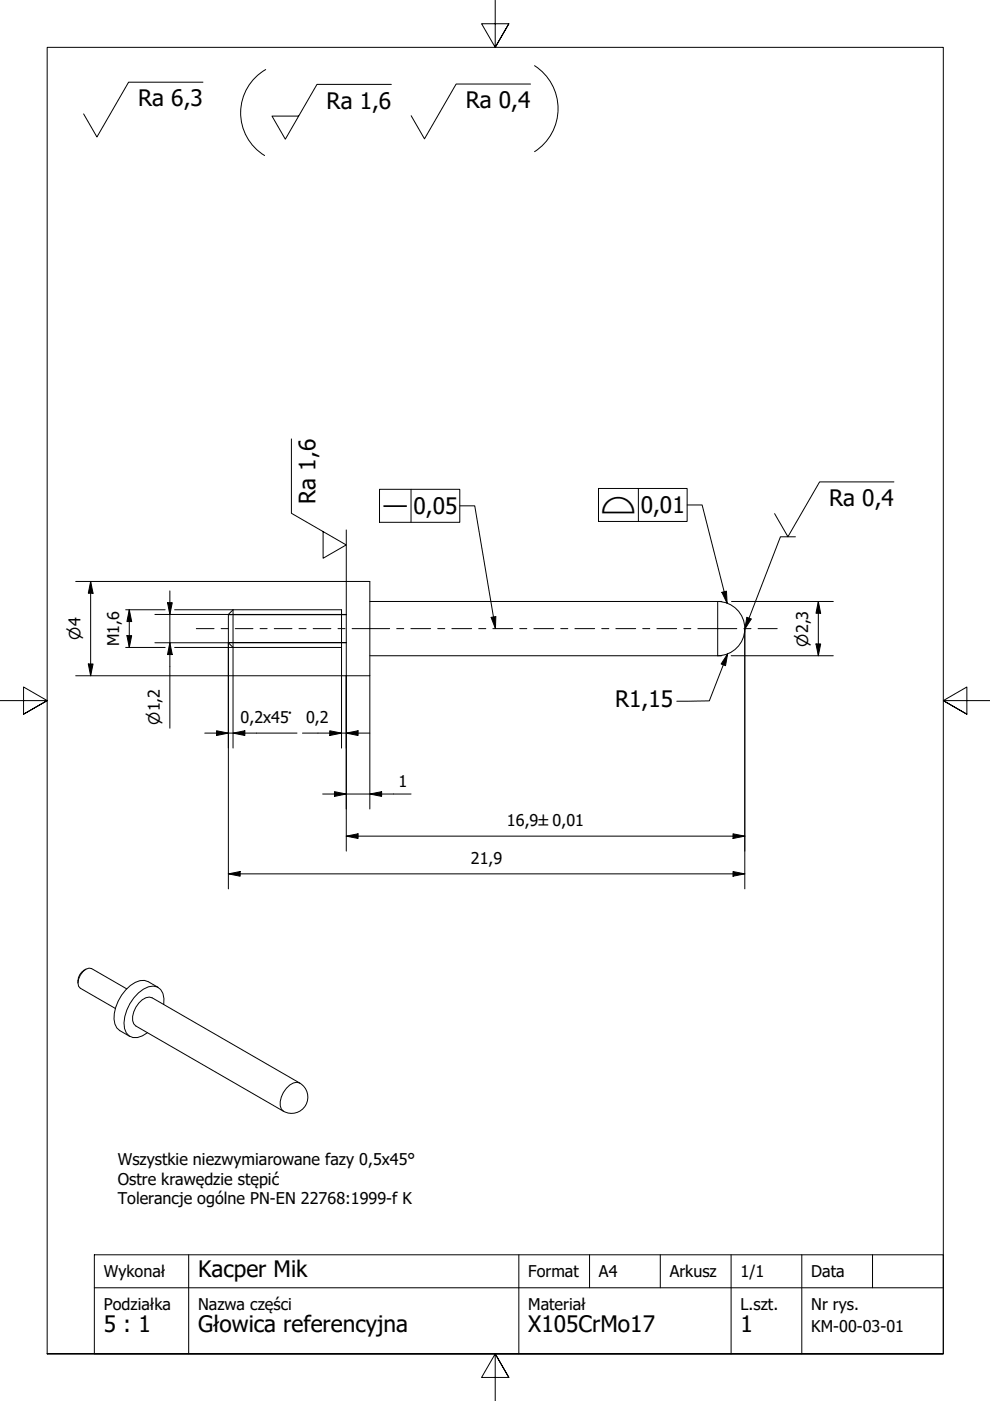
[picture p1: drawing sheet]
<svg xmlns="http://www.w3.org/2000/svg" width="210mm" height="297mm" viewBox="0 0 210 297" stroke-linecap="round" stroke-linejoin="round" font-family="sans-serif">
<!-- layer: Visible (ISO) -->
<path d="M49.4 129.3l-1 1v6l1 1M49.4 129.3v8M49.4 129.3h23v8h-23M72.4 130.3h1M72.4 136.3h1M73.4 123.3h5v20h-5zM78.4 127.5h73.8a5.8 5.8 0 0 1 5.7 5.8 5.8 5.8 0 0 1-5.7 5.7h-73.8M18.2 205.5a2.89 2.89 0 0 0-1.7 2.9M26.9 209.7l-7.5-4.3a2.11 2.11 0 0 0-2.4 1.4 2.12 2.12 0 0 0 0 2.7l7.5 4.3M29.4 212.7a2.5 2.5 0 0 1 2.9-1.1l31.2 18a3.4 3.4 0 0 1 1.3 4.7 3.4 3.4 0 0 1-4.7 1.3l-31.3-18.1a2.46 2.46 0 0 1-.4-3zM33.5 209.3l-2.1-1.2a3.5 3.5 0 0 0-3.8 .8 9.4 9.4 0 0 0-3.4 7.2l.2 1 .4 .8 .6 .6 2.1 1.2M34.7 213a3.3 3.3 0 0 0-1.3-3.7 3.9 3.9 0 0 0-4 1.2 8.9 8.9 0 0 0-3 7.5 2.4 2.4 0 0 0 3.8 1.6l1.1-.6" fill="none" stroke="#000" stroke-width=".21"/>
<!-- layer: Visible Narrow (ISO) -->
<path d="M48.4 136.2h25M48.4 130.3h25M152.2 127.6v11.4M63.5 229.6a2.48 2.48 0 0 0-2.8 1.1 4.5 4.5 0 0 0-1.1 4.4l.5 .5" fill="none" stroke="#000" stroke-width=".21"/>
<!-- layer: Border (ISO) -->
<path d="M105 0v10l-2.9-5h5.8l-2.9 5 2.9-5M0 148.5h10l-5-2.8v5.7l5-2.9-5 2.9M210 148.5h-10l5-2.8v5.7l-5-2.9 5 2.9M10 287v-277h190v277h-190h190M107.9 292l-2.9-5 2.9 5h-5.8l2.9-5v10" fill="none" stroke="#000" stroke-width=".21"/>
<!-- layer: Title (ISO) -->
<path d="M110 266v21M125 266v7M140 266v7M155 266v7M185 266v7" fill="none" stroke="#000" stroke-width=".21"/>
<!-- layer: tabelka -->
<path d="M20 273h180M40 266v21M155 273v14M170 266v21" fill="none" stroke="#000" stroke-width=".21"/>
<!-- layer: ramka -->
<path d="M20 266h180v21h-180z" fill="none" stroke="#000" stroke-width=".21"/>
<!-- layer: Sketch Geometry (ISO) -->
<path d="M56.3 14.7a10.6 10.6 0 0 0-.2 18.3M113.3 13.9a10.8 10.8 0 0 1 0 18.3" fill="none" stroke="#000" stroke-width=".21"/>
<!-- layer: Centerline (ISO) -->
<g fill="none" stroke="#000" stroke-width=".21">
<path d="M41.6 133.3h3.8M46.9 133.3h1.5M49.9 133.3h3.7M55.1 133.3h1.5M58.1 133.3h3.8M63.4 133.3h1.5M66.4 133.3h3.8M71.7 133.3h1.5M74.7 133.3h7.9M84.1 133.3h1.5M87.1 133.3h4.2M92.8 133.3h1.5"/>
<path d="M95.8 133.3h4.2M101.5 133.3h1.5M104.5 133.3h4.2M110.2 133.3h1.5M113.2 133.3h4.2M118.9 133.3h1.5M121.9 133.3h4.2M127.6 133.3h1.5M130.6 133.3h4.2M136.3 133.3h1.5M139.3 133.3h4.2M145 133.3h1.5"/>
<path d="M148 133.3h8.2M157.7 133.3h1.5M160.7 133.3h4.1"/>
</g>
<!-- layer: Dimension (ISO) -->
<g fill="none" stroke="#000" stroke-width=".21">
<path d="M16 123.3h57.4M19.2 123.3l.5 2.5h-1zM19.2 123.3v20M26.6 137.3h8.4M26.6 129.3h8.4M26.9 134.8h1l-.5 2.5zM27.4 129.3l.5 2.5h-1zM27.4 129.3v8M32.8 130.3h39.6M32.8 136.3h39.6M35.5 127.8h1l-.5 2.5zM36 136.3l.5 2.5h-1z"/>
<path d="M36 125.3v29.1M37 137.3h12.4v21.3M37 129.3h12.4M48.4 136.3v52.2M72.4 137.3v21.3M152.2 139h.8M152.2 127.5h.8M155 139h21.7M155.1 127.5h21.6M157.9 133.4v55.1M173 136.5h1l-.5 2.5zM173.5 127.5l.5 2.5h-1z"/>
<path d="M173.5 127.5v11.5M16 143.3h57.4v37.2M18.7 140.8h1l-.5 2.5zM43.4 155.4h19.6M45.9 154.9l2.5 .5-2.5 .5zM49.4 155.4l2.5-.5v1zM64.1 155.4h14.3M69.9 154.9l2.5 .5-2.5 .5zM73.4 155.4l2.5-.5v1zM78.4 143.3v28.2M68.4 168.3h18.8M70.9 167.8l2.5 .5-2.5 .6z"/>
<path d="M73.4 177.3l2.5-.5v1zM73.4 177.3h84.5M78.4 168.3l2.5-.5v1.1zM155.4 176.8l2.5 .5-2.5 .5zM48.4 185.3l2.5-.5v1zM48.4 185.3h109.5M155.4 184.8l2.5 .5-2.5 .5z"/>
</g>
<g fill="#000">
<path d="M19.2 123.3l.5 2.5h-1zM26.9 134.8h1l-.5 2.5zM27.4 129.3l.5 2.5h-1zM35.5 127.8h1l-.5 2.5zM36 136.3l.5 2.5h-1zM173 136.5h1l-.5 2.5zM173.5 127.5l.5 2.5h-1zM18.7 140.8h1l-.5 2.5zM45.9 154.9l2.5 .5-2.5 .5zM49.4 155.4l2.5-.5v1zM69.9 154.9l2.5 .5-2.5 .5zM73.4 155.4l2.5-.5v1z"/>
<path d="M70.9 167.8l2.5 .5-2.5 .6zM73.4 177.3l2.5-.5v1zM78.4 168.3l2.5-.5v1.1zM155.4 176.8l2.5 .5-2.5 .5zM48.4 185.3l2.5-.5v1zM155.4 184.8l2.5 .5-2.5 .5z"/>
</g>
<!-- layer: Symbol (ISO) -->
<g fill="none" stroke="#000" stroke-width=".21">
<path d="M43 17.4h-15.7l-6.7 11.6-2.9-4.9M83 17.9h-15.8l-6.7 11.6-2.8-4.9h5.6M112.5 17.8h-15.8l-6.7 11.6-2.8-4.9M61.8 93.1v15.7l11.6 6.7-4.9 2.9v-5.7M73.4 112.4v10.9M80.5 103.7h17v7h-17zM87.1 103.7v7M97.5 107.2h3.2l4.3 26-.9-2.3 1-.2v2.5M126.9 103.6h18.8v7h-18.8zM135.4 103.6v7M145.7 107.1h3.2l5.3 20.8M168.6 113.8h-3.1l-7.5 19.4"/>
<path d="M189.5 102.2h-15.7l-6.7 11.6-2.9-4.9M153.1 125.6l.9-.3 .2 2.6zM154.3 138.6l-.5 2.5-.9-.3zM154.3 138.6l-3.9 10-6.9 .1M157.9 133.4h.1M158 133.2l.3-2.3 1 .3-1.2 2"/>
</g>
<path d="M104.1 130.9l1-.2-.1 2.6zM153.1 125.6l.9-.3 .2 2.6zM158.3 130.9l1 .3-1.4 2.2zM154.3 138.6l-.5 2.5-.9-.3z" fill="#000"/>
<g font-size="4.8">
<text x="29.3" y="22.5">Ra 6,3</text>
<text x="69.2" y="23">Ra 1,6</text>
<text x="98.8" y="22.9">Ra 0,4</text>
<text x="66.9" y="106.8" transform="rotate(-90 66.9 106.8)">Ra 1,6</text>
<text x="175.8" y="107.3">Ra 0,4</text>
<text x="87.7" y="109">0,05</text>
<text x="135.8" y="108.8">0,01</text>
<text x="130.4" y="150">R1,15</text>
<text x="42" y="270.7">Kacper Mik</text>
<text x="22" y="282.4">5 : 1</text>
<text x="42" y="282.4">Głowica referencyjna</text>
<text x="112" y="282.4">X105CrMo17</text>
<text x="157" y="282.4">1</text>
</g>
<g font-size="4.6">
<text x="81" y="107.6">⏤</text>
<text x="127.4" y="108.8">⌓</text>
</g>
<g font-size="3.4">
<text x="25.3" y="137" transform="rotate(-90 25.3 137)">M1,6</text>
<text x="51" y="153.3">0,2x45°</text>
<text x="64.9" y="153.3">0,2</text>
<text x="84.5" y="166.8">1</text>
<text x="107.5" y="175.1">16,9±0,01</text>
<text x="99.8" y="183.1">21,9</text>
<text x="25" y="247">Wszystkie niezwymiarowane fazy 0,5x45°</text>
<text x="25" y="251.2">Ostre krawędzie stępić</text>
<text x="25" y="255.3">Tolerancje ogólne PN-EN 22768:1999-f K</text>
<text x="22" y="270.7">Wykonał</text>
<text x="112" y="270.7">Format</text>
<text x="127" y="270.7">A4</text>
<text x="142" y="270.7">Arkusz</text>
<text x="157" y="270.7">1/1</text>
<text x="172" y="270.7">Data</text>
<text x="22" y="277.7">Podziałka</text>
<text x="42" y="277.7">Nazwa części</text>
<text x="112" y="277.7">Materiał</text>
<text x="157" y="277.7">L.szt.</text>
<text x="172" y="277.7">Nr rys.</text>
<text x="172" y="282.4">KM-00-03-01</text>
</g>
<g font-size="3.3">
<text x="17.1" y="135.6" transform="rotate(-90 17.1 135.6)">⌀4</text>
<text x="171.4" y="137.1" transform="rotate(-90 171.4 137.1)">⌀2,3</text>
<text x="33.9" y="153.6" transform="rotate(-90 33.9 153.6)">⌀1,2</text>
</g>
</svg>
